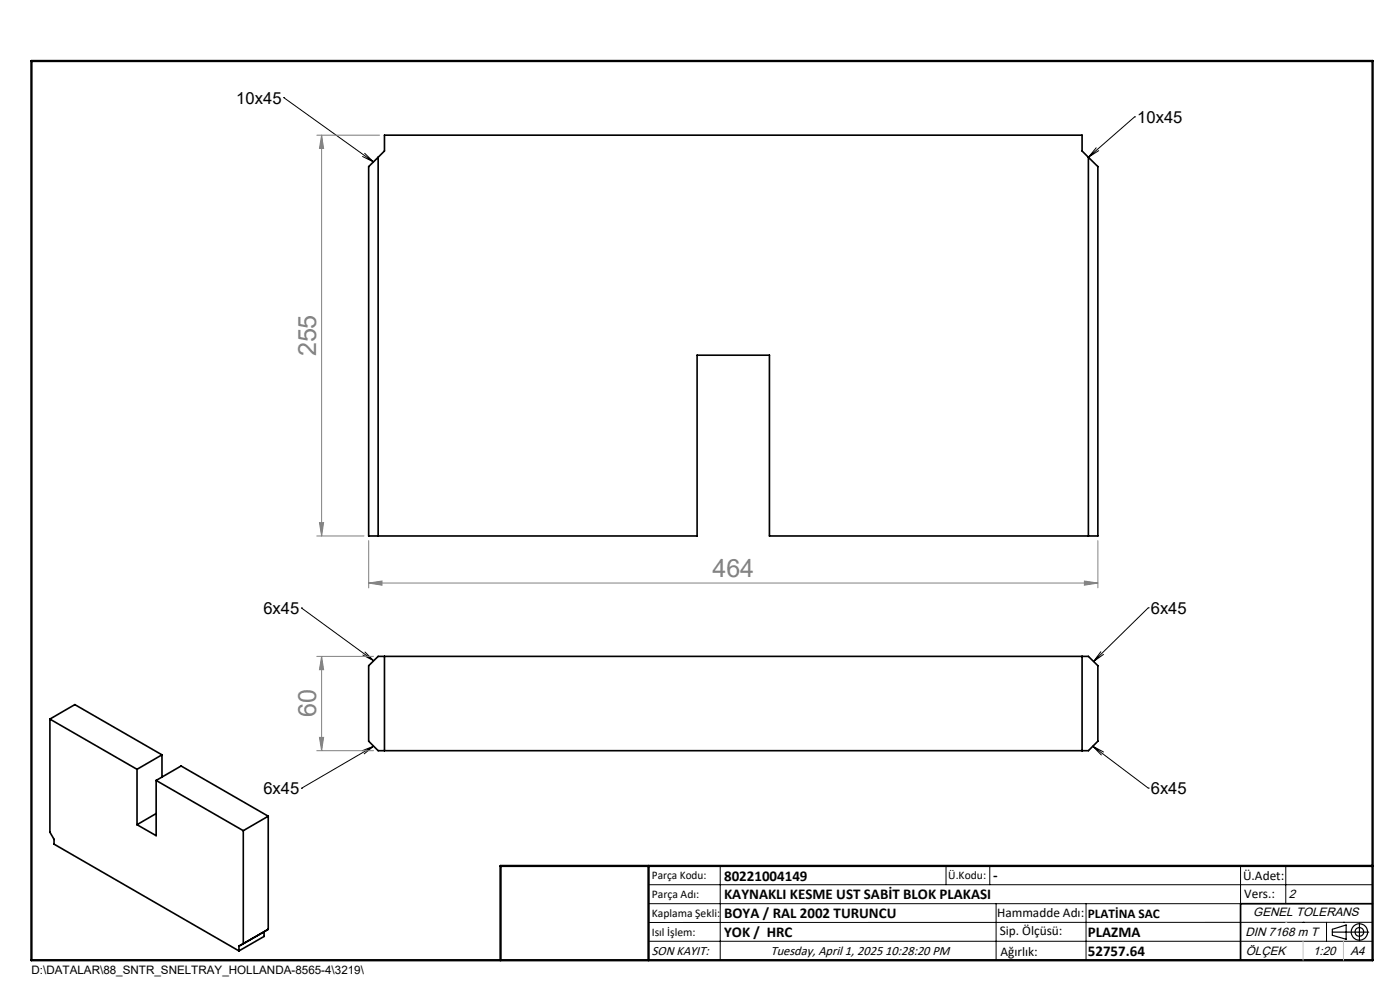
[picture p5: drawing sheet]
<svg xmlns="http://www.w3.org/2000/svg" width="297mm" height="210mm" viewBox="0 0 297 210" stroke-linecap="round" stroke-linejoin="round" font-family="sans-serif">
<g fill="none" stroke="#000" stroke-width=".35">
<path d="M80.2 33.4v80.3M80.2 33.4l-2 1.9v78.4h69.7v-38.4h15.3v38.4h69.7v-78.4l-2-1.9M80.2 33.4l1.4-1.4v-3.3h148v3.3l1.3 1.4M230.9 33.4v80.3M81.6 139.2v20M229.6 139.2v20M10.6 152.5l18.5 10.7M10.6 152.5l5.3-3 18.5 10.6M10.6 152.5v24l.9 1.5v1.1l39.2 22.6M78.2 141.2l2-2h150.7l2 2v16l-2 2h-150.7l-2-2zM29.1 163.2v11.7M33.1 165.6l18.5 10.6"/>
<path d="M33.1 165.6l5.3-3.1 18.5 10.6M33.1 165.6v11.7l-4-2.4M33.1 172.6l-4 2.3M34.4 160.1l-5.3 3.1M34.4 160.1v4.7M51.6 176.2v24M56.9 173.1l-5.3 3.1M56.9 173.1v24M56 197.7l-5.3 3M56 197.7v.9l-5.3 3.1M56.9 197.1l-5.3 3.1M56.9 197.1l-.9 .6"/>
<path d="M291.2 191.7h-28v12M50.7 200.7v1M51.6 200.2l-.9 .5"/>
</g>
<g fill="none" stroke="#808080" stroke-width=".21">
<path d="M67.2 28.7h13.3M68.2 28.7l.5 2.8h-.9zM68.2 28.7v85M67.2 113.7h10M67.8 110.9h.9l-.5 2.8zM78.2 114.7v10M232.9 114.7v10M67.2 139.2h12M68.2 139.2l.5 2.9h-.9zM68.2 139.2v20M78.2 123.7l2.8-.4v.8zM78.2 123.7h154.7"/>
<path d="M230 123.3l2.9 .4-2.9 .4zM67.2 159.2h12M67.8 156.4h.9l-.5 2.8z"/>
</g>
<g fill="none" stroke="#000" stroke-width=".25">
<path d="M282.6 197.7h7.8M282.6 197.1l3-.9v3l-3-.8zM288.4 195.8v3.8M106.2 203.7h185"/>
<circle cx="288.4" cy="197.7" r="1.74"/>
<circle cx="288.4" cy="197.7" r=".93"/>
</g>
<g fill="none" stroke="#000" stroke-width=".21">
<path d="M60.2 20.7h.1M60.2 20.7l19 13.7M76.9 33.2l2.3 1.2M77.4 32.5l1.8 1.9M232.6 31.4l-1.7 2M233.1 32l-2.2 1.4M240.7 24.8h.1M240.7 24.8l-9.8 8.6M64 129h.1M64 129l15.3 11.2M77 139l2.3 1.2M77.4 138.3l1.9 1.9"/>
<path d="M233.5 138.2l-1.5 2.1M234.1 138.8l-2.1 1.5M243.6 128.9h.1M243.6 128.9l-11.6 11.4M79.3 158.3l-15.3 8.9M79.3 158.3l-2 1.6M79.3 158.3l-2.4 .9M231.8 158.3l11.8 8.9M231.8 158.3l2.3 1.2M231.8 158.3l1.8 1.9M64 167.2h.1M243.6 167.2h.1"/>
<path d="M137.6 187.7h153.6M137.6 191.7h153.6M137.6 199.7h153.6M152.8 183.7v20M200.7 183.7v4M210 183.7v4M211.3 191.7v12M230.4 191.7v12M263.2 183.7v20M272.8 183.7v8M276.4 195.6h.1M281.4 195.6v4.1"/>
<path d="M285 195.6h.1M291.2 195.6l-153.6 .1"/>
</g>
<path d="M6.7 12.9h284.5v190.8h-284.5zM137.6 183.7v20M291.2 183.7h-185v20" fill="none" stroke="#000" stroke-width=".5"/>
<path d="M276.4 199.7v4M285 199.7v4" fill="none" stroke="#c0c0c0" stroke-width=".21"/>
<path d="M272.8 195.6h.1" fill="none" stroke="#c0c0c0" stroke-width=".25"/>
<g fill="#808080">
<path d="M78.2 123.7l2.8-.4v.8zM230 123.3l2.9 .4-2.9 .4z"/>
<path d="M68.2 139.2l.5 2.9h-.9zM67.8 156.4h.9l-.5 2.8z"/>
<path d="M68.2 28.7l.5 2.8h-.9zM67.8 110.9h.9l-.5 2.8z"/>
</g>
<g font-size="5.3" fill="#808080">
<text x="67" y="75.6" transform="rotate(-90 67 75.6)">255</text>
<text x="151.1" y="122.5">464</text>
<text x="67" y="152.2" transform="rotate(-90 67 152.2)">60</text>
</g>
<g font-size="3.5">
<text x="50.1" y="22">10x45</text>
<text x="241.3" y="26.1">10x45</text>
<text x="55.9" y="130.3">6x45</text>
<text x="244.1" y="130.3">6x45</text>
<text x="55.9" y="168.5">6x45</text>
<text x="244.1" y="168.5">6x45</text>
</g>
<g font-size="3.2">
<text x="153.6" y="190.8">KAYNAKLI KESME UST SABİT BLOK PLAKASI</text>
<text x="153.6" y="186.8">80221004149</text>
<text x="210.7" y="186.6">-</text>
<text x="153.6" y="194.8">BOYA / RAL 2002 TURUNCU</text>
<text x="153.6" y="198.8">YOK / HRC</text>
<text x="230.8" y="198.7">PLAZMA</text>
<text x="230.8" y="202.8">52757.64</text>
</g>
<g font-size="2.8">
<text x="263.7" y="186.7">Ü.Adet:</text>
<text x="263.9" y="190.5">Vers.:</text>
<text x="211.5" y="194.5">Hammadde Adı:</text>
<text x="230.8" y="194.7">PLATİNA SAC</text>
<text x="138.3" y="202.6">SON KAYIT:</text>
<text x="163.5" y="202.6">Tuesday, April 1, 2025 10:28:20 PM</text>
<text x="212.1" y="198.4">Sip. Ölçüsü:</text>
<text x="212.2" y="202.7">Ağırlık:</text>
</g>
<g font-size="2.6">
<text x="273.4" y="190.4">2</text>
<text x="265.9" y="194.4">GENEL TOLERANS</text>
<text x="264.2" y="198.5">DIN 7168 m T</text>
<text x="264.3" y="202.6">ÖLÇEK</text>
<text x="278.5" y="202.6">1:20</text>
<text x="286.5" y="202.6">A4</text>
</g>
<g font-size="2.5">
<text x="138.3" y="186.4">Parça Kodu:</text>
<text x="138.3" y="190.5">Parça Adı:</text>
<text x="201.2" y="186.5">Ü.Kodu:</text>
<text x="138.3" y="194.5">Kaplama Şekli:</text>
<text x="138.3" y="198.6">Isıl İşlem:</text>
<text x="6.7" y="206.7">D:\DATALAR\88_SNTR_SNELTRAY_HOLLANDA-8565-4\3219\</text>
</g>
</svg>
